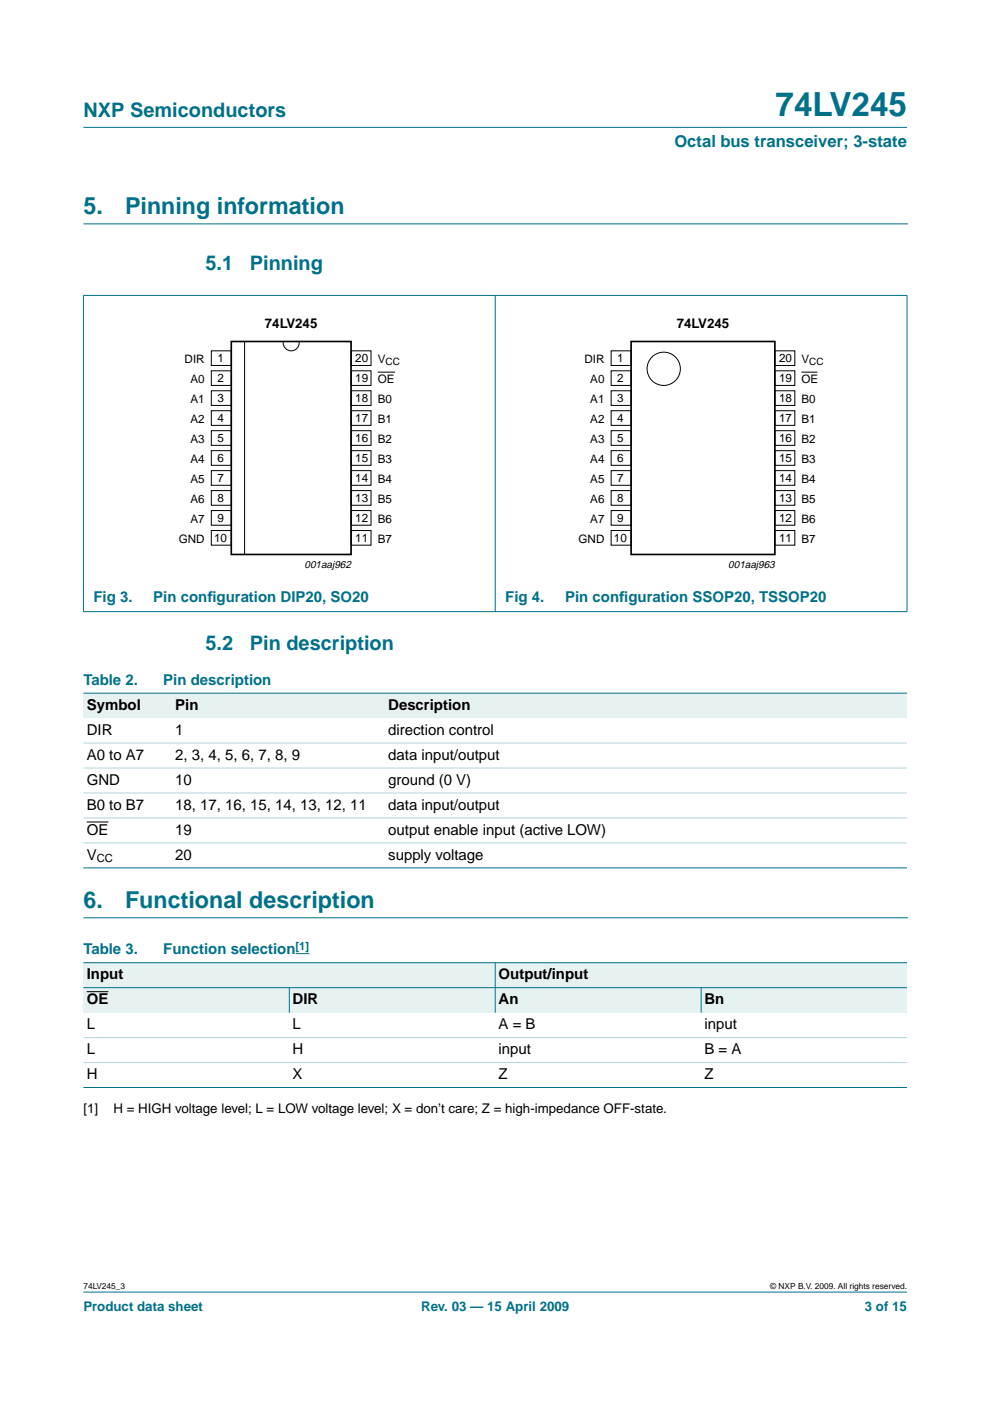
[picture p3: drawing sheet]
<svg xmlns="http://www.w3.org/2000/svg" width="210mm" height="297mm" viewBox="0 0 210 297" stroke-linecap="round" stroke-linejoin="round" font-family="sans-serif">
<g fill="#00708a" stroke="#00708a" stroke-width=".21">
<path d="M17.7 273.9h174.6z"/>
<path d="M17.7 27h174.6z"/>
<path d="M17.7 62.7v66.9z"/>
<path d="M105 62.6v67.1z"/>
<path d="M192.3 62.7v66.9z"/>
<path d="M17.6 62.6h174.8z"/>
<path d="M17.6 129.7h174.8z"/>
</g>
<path d="M17.7 47.5h174.7M17.7 194.6h174.7" fill="none" stroke="#00708a" stroke-width=".21"/>
<g fill="none" stroke="#000" stroke-width=".21">
<path d="M44.8 74.4h4.2v3.1h-4.2zM44.8 78.6h4.2v3.1h-4.2zM51.9 72.4v45.3M60 72.4a1.71 1.71 0 0 0 1.7 2 1.71 1.71 0 0 0 1.7-2M74.4 74.4h4.3v3.1h-4.3zM74.4 78.6h4.3v3.1h-4.3zM80.1 78.9h3.6M129.6 74.4h4.2v3.1h-4.2zM129.6 78.6h4.2v3.1h-4.2zM164.3 74.4h4.2v3.1h-4.2zM164.3 78.6h4.2v3.1h-4.2zM169.9 78.9h3.4"/>
<path d="M44.8 82.9h4.2v3.1h-4.2zM44.8 87.1h4.2v3.1h-4.2zM44.8 91.3h4.2v3.1h-4.2zM44.8 95.6h4.2v3.1h-4.2zM44.8 99.8h4.2v3.1h-4.2zM74.4 99.8h4.3v3.1h-4.3zM74.4 91.3h4.3v3.1h-4.3zM74.4 95.6h4.3v3.1h-4.3zM74.4 82.8h4.3v3.2h-4.3zM74.4 87.1h4.3v3.1h-4.3zM129.6 82.9h4.2v3.1h-4.2zM129.6 87.1h4.2v3.1h-4.2z"/>
<path d="M129.6 91.3h4.2v3.1h-4.2zM129.6 95.6h4.2v3.1h-4.2zM129.6 99.8h4.2v3.1h-4.2zM164.3 99.8h4.2v3.1h-4.2zM164.3 91.3h4.2v3.1h-4.2zM164.3 95.6h4.2v3.1h-4.2zM164.3 82.8h4.2v3.2h-4.2zM164.3 87.1h4.2v3.1h-4.2zM44.8 104h4.2v3.1h-4.2zM44.8 108.3h4.2v3.1h-4.2zM44.8 112.5h4.2v3.1h-4.2zM74.4 108.3h4.3v3.1h-4.3z"/>
<path d="M74.4 112.5h4.3v3.1h-4.3zM74.4 104h4.3v3.1h-4.3zM129.6 104h4.2v3.1h-4.2zM129.6 108.3h4.2v3.1h-4.2zM129.6 112.5h4.2v3.1h-4.2zM164.3 108.3h4.2v3.1h-4.2zM164.3 112.5h4.2v3.1h-4.2zM164.3 104h4.2v3.1h-4.2z"/>
<circle cx="140.7" cy="78.2" r="3.5"/>
</g>
<path d="M49 72.4h25.4v45.2h-25.4zM133.8 72.4h30.5v45.2h-30.5z" fill="none" stroke="#000" stroke-width=".35"/>
<g fill="#e6f2f2">
<path d="M17.7 147h18.8v5.3h-18.8z" fill-rule="evenodd"/>
<path d="M36.5 147h45.1v5.3h-45.1z" fill-rule="evenodd"/>
<path d="M81.6 147h110.7v5.3h-110.7z" fill-rule="evenodd"/>
</g>
<path d="M18.4 174.3h4.6" fill="none" stroke="#000" stroke-width=".21"/>
<g fill="#00708a" stroke="#00708a" stroke-width=".21">
<path d="M17.7 147h174.6z"/>
<path d="M17.7 184h174.6z"/>
</g>
<g fill="#b3d4db" stroke="#b3d4db" stroke-width=".21">
<path d="M17.7 157.5h174.6z"/>
<path d="M17.7 162.8h174.6z"/>
<path d="M17.7 168.1h174.6z"/>
<path d="M17.7 173.4h174.6z"/>
<path d="M17.7 178.7h174.6z"/>
</g>
<path d="M62.7 202.2h2.9" fill="none" stroke="#00f" stroke-width=".21"/>
<g fill="#e6f2f2">
<path d="M17.7 204.1h87.3v5.3h-87.3z" fill-rule="evenodd"/>
<path d="M105 204.1h87.3v5.3h-87.3z" fill-rule="evenodd"/>
<path d="M17.7 209.4h43.6v5.3h-43.6z" fill-rule="evenodd"/>
</g>
<path d="M18.4 210.3h4.6z" fill="#000" stroke="#000" stroke-width=".21"/>
<g fill="#e6f2f2">
<path d="M61.3 209.4h43.7v5.3h-43.7z" fill-rule="evenodd"/>
<path d="M105 209.4h43.7v5.3h-43.7z" fill-rule="evenodd"/>
<path d="M148.7 209.4h43.6v5.3h-43.6z" fill-rule="evenodd"/>
</g>
<g fill="#00708a" stroke="#00708a" stroke-width=".21">
<path d="M61.3 209.4v5.3z"/>
<path d="M105 204.1v10.6z"/>
<path d="M148.7 209.4v5.3z"/>
<path d="M17.7 204.1h174.6z"/>
<path d="M17.7 209.4h174.6z"/>
<path d="M17.7 230.6h174.6z"/>
</g>
<g fill="#b3d4db" stroke="#b3d4db" stroke-width=".21">
<path d="M17.7 220h174.6z"/>
<path d="M17.7 225.3h174.6z"/>
</g>
<text font-size="7.1" fill="#00708a" x="164.5" y="24.7">74LV245</text>
<g font-size="4.9" fill="#00708a">
<text x="17.7" y="45.5">5.</text>
<text x="26.5" y="45.5">Pinning information</text>
<text x="17.7" y="192.6">6.</text>
<text x="26.5" y="192.6">Functional description</text>
</g>
<g font-size="4.2" fill="#00708a">
<text x="17.7" y="24.9">NXP Semiconductors</text>
<text x="43.6" y="57.3">5.1</text>
<text x="53" y="57.3">Pinning</text>
<text x="43.6" y="137.8">5.2</text>
<text x="53" y="137.8">Pin description</text>
</g>
<text font-size="3.5" fill="#00708a" x="143" y="31.1">Octal bus transceiver; 3-state</text>
<g font-size="3.2" fill="#00708a">
<text x="19.8" y="127.6">Fig 3.</text>
<text x="32.5" y="127.6">Pin conf</text>
<text x="44" y="127.6">iguration DIP20, SO20</text>
<text x="107.1" y="127.6">Fig 4.</text>
<text x="119.8" y="127.6">Pin conf</text>
<text x="131.3" y="127.6">iguration SSOP20, TSSOP20</text>
<text x="17.7" y="145.2">Table 2.</text>
<text x="34.6" y="145.2">Pin description</text>
<text x="17.7" y="202.3">Table 3.</text>
<text x="34.6" y="202.3">Function selection</text>
</g>
<g font-size="3.2">
<text x="18.4" y="150.5">Symbol</text>
<text x="18.4" y="155.8">DIR</text>
<text x="37.2" y="150.5">Pin</text>
<text x="37.2" y="155.8">1</text>
<text x="82.3" y="150.5">Description</text>
<text x="82.3" y="155.8">direction control</text>
<text x="18.4" y="161.1">A0 to A7</text>
<text x="37.2" y="161.1">2, 3, 4, 5, 6, 7, 8, 9</text>
<text x="82.3" y="161.1">data input/output</text>
<text x="18.4" y="166.4">GND</text>
<text x="37.2" y="166.4">10</text>
<text x="82.3" y="166.4">ground (0 V)</text>
<text x="18.4" y="171.7">B0 to B7</text>
<text x="37.2" y="171.7">18, 17, 16, 15, 14, 13, 12, 11</text>
<text x="82.3" y="171.7">data input/output</text>
<text x="18.4" y="176.9">OE</text>
<text x="37.2" y="176.9">19</text>
<text x="82.3" y="176.9">output enable input (active LOW)</text>
<text x="18.4" y="182.2">V</text>
<text x="37.2" y="182.2">20</text>
<text x="82.3" y="182.2">supply voltage</text>
<text x="18.4" y="207.6">Input</text>
<text x="105.7" y="207.6">Output/input</text>
<text x="18.4" y="212.9">OE</text>
<text x="62.1" y="212.9">DIR</text>
<text x="105.7" y="212.9">An</text>
<text x="149.4" y="212.9">Bn</text>
<text x="18.4" y="218.2">L</text>
<text x="62.1" y="218.2">L</text>
<text x="105.7" y="218.2">A = B</text>
<text x="149.4" y="218.2">input</text>
<text x="18.4" y="223.5">L</text>
<text x="62.1" y="223.5">H</text>
<text x="105.7" y="223.5">input</text>
<text x="149.4" y="223.5">B = A</text>
<text x="18.4" y="228.8">H</text>
<text x="62.1" y="228.8">X</text>
<text x="105.7" y="228.8">Z</text>
<text x="149.4" y="228.8">Z</text>
</g>
<g font-size="2.8">
<text x="56.2" y="69.6">74LV245</text>
<text x="143.5" y="69.6">74LV245</text>
<text x="17.7" y="236">[1]</text>
<text x="24" y="236">H = HIGH voltage level; L = LOW voltage level; X = don’t care; Z = high-impedance OFF-state.</text>
</g>
<g font-size="2.8" fill="#00708a">
<text x="17.7" y="278">Product data sheet</text>
<text x="89.3" y="278">Rev. 03 — 15 April 2009</text>
<text x="183.4" y="278">3 of 15</text>
</g>
<g font-size="2.5">
<text x="39.1" y="76.9">DIR</text>
<text x="46.1" y="76.9">1</text>
<text x="75.3" y="76.9">20</text>
<text x="80.1" y="76.9">V</text>
<text x="123.9" y="76.9">DIR</text>
<text x="130.9" y="76.9">1</text>
<text x="165.2" y="76.9">20</text>
<text x="169.9" y="76.9">V</text>
<text x="40.4" y="81.2">A0</text>
<text x="46.1" y="81.1">2</text>
<text x="75.3" y="81.1">19</text>
<text x="80.1" y="81.2">OE</text>
<text x="125.1" y="81.2">A0</text>
<text x="130.9" y="81.1">2</text>
<text x="165.2" y="81.1">19</text>
<text x="169.9" y="81.2">OE</text>
<text x="40.4" y="85.4">A1</text>
<text x="40.4" y="89.6">A2</text>
<text x="46.1" y="85.3">3</text>
<text x="46.1" y="89.6">4</text>
<text x="75.3" y="85.3">18</text>
<text x="75.3" y="89.6">17</text>
<text x="80.1" y="85.4">B0</text>
<text x="80.1" y="89.6">B1</text>
<text x="125.1" y="85.4">A1</text>
<text x="125.1" y="89.6">A2</text>
<text x="130.9" y="85.3">3</text>
<text x="130.9" y="89.6">4</text>
<text x="165.2" y="85.3">18</text>
<text x="165.2" y="89.6">17</text>
<text x="169.9" y="85.4">B0</text>
<text x="169.9" y="89.6">B1</text>
<text x="40.4" y="93.9">A3</text>
<text x="46.1" y="93.8">5</text>
<text x="75.3" y="93.8">16</text>
<text x="80.1" y="93.9">B2</text>
<text x="125.1" y="93.9">A3</text>
<text x="130.9" y="93.8">5</text>
<text x="165.2" y="93.8">16</text>
<text x="169.9" y="93.9">B2</text>
<text x="40.4" y="98.1">A4</text>
<text x="46.1" y="98">6</text>
<text x="75.3" y="98">15</text>
<text x="80.1" y="98.1">B3</text>
<text x="125.1" y="98.1">A4</text>
<text x="130.9" y="98">6</text>
<text x="165.2" y="98">15</text>
<text x="169.9" y="98.1">B3</text>
<text x="40.4" y="102.3">A5</text>
<text x="40.4" y="106.6">A6</text>
<text x="46.1" y="102.3">7</text>
<text x="46.1" y="106.5">8</text>
<text x="75.3" y="102.3">14</text>
<text x="75.3" y="106.5">13</text>
<text x="80.1" y="102.3">B4</text>
<text x="80.1" y="106.6">B5</text>
<text x="125.1" y="102.3">A5</text>
<text x="125.1" y="106.6">A6</text>
<text x="130.9" y="102.3">7</text>
<text x="130.9" y="106.5">8</text>
<text x="165.2" y="102.3">14</text>
<text x="165.2" y="106.5">13</text>
<text x="169.9" y="102.3">B4</text>
<text x="169.9" y="106.6">B5</text>
<text x="40.4" y="110.8">A7</text>
<text x="46.1" y="110.7">9</text>
<text x="75.3" y="110.7">12</text>
<text x="80.1" y="110.8">B6</text>
<text x="125.1" y="110.8">A7</text>
<text x="130.9" y="110.7">9</text>
<text x="165.2" y="110.7">12</text>
<text x="169.9" y="110.8">B6</text>
<text x="37.9" y="115">GND</text>
<text x="45.4" y="115">10</text>
<text x="75.3" y="115">11</text>
<text x="80.1" y="115">B7</text>
<text x="122.7" y="115">GND</text>
<text x="130.2" y="115">10</text>
<text x="165.2" y="115">11</text>
<text x="169.9" y="115">B7</text>
</g>
<text font-size="2.4" x="20.5" y="182.8">CC</text>
<text font-size="2.4" fill="#00f" x="62.7" y="201.4">[1]</text>
<g font-size="2.2">
<text x="64.6" y="120.4">001aaj962</text>
<text x="154.4" y="120.4">001aaj963</text>
</g>
<g font-size="2.1">
<text x="81.7" y="77.4">CC</text>
<text x="171.6" y="77.4">CC</text>
</g>
<g font-size="1.8">
<text x="17.7" y="273.4">74LV245_3</text>
<text x="163.3" y="273.4">© NXP B.V. 2009. All rights reserved.</text>
</g>
</svg>
